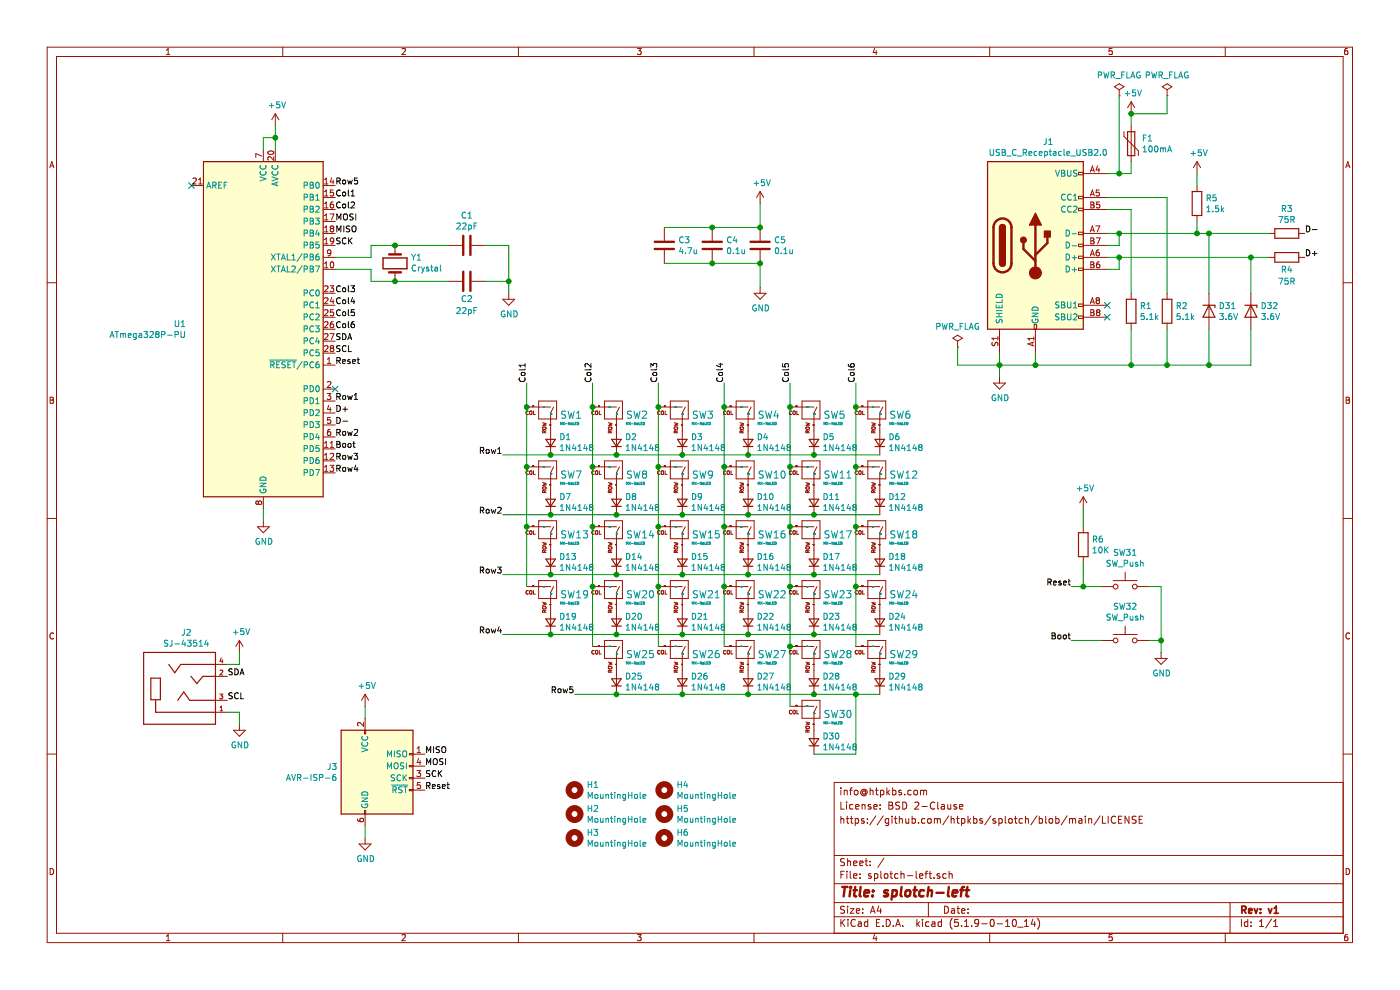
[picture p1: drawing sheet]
EESchema Schematic File Version 4
EELAYER 30 0
EELAYER END
$Descr A4 11693 8268
encoding utf-8
Sheet 1 1
Title "splotch-left"
Date ""
Rev "v1"
Comp ""
Comment1 ""
Comment2 "https://github.com/htpkbs/splotch/blob/main/LICENSE"
Comment3 "License: BSD 2-Clause"
Comment4 "info@htpkbs.com"
$EndDescr
NoConn ~ 1600 1550
$Comp
L power:+5V #PWR04
U 1 1
P 2300 1050
F 0 "#PWR04" H 2300 900 50  0001 C CNN
F 1 "+5V" H 2315 1223 50  0000 C CNN
F 2 "" H 2300 1050 50  0001 C CNN
F 3 "" H 2300 1050 50  0001 C CNN
	1    2300 1050
	1    0    0    -1  
$EndComp
$Comp
L MCU_Microchip_ATmega:ATmega328P-PU U1
U 1 1
P 2200 2750
F 0 "U1" H 1556 2796 50  0000 R CNN
F 1 "ATmega328P-PU" H 1556 2705 50  0000 R CNN
F 2 "Package_DIP:DIP-28_W7.62mm" H 2200 2750 50  0001 C CIN
F 3 "http://ww1.microchip.com/downloads/en/DeviceDoc/ATmega328_P%20AVR%20MCU%20with%20picoPower%20Technology%20Data%20Sheet%2040001984A.pdf" H 2200 2750 50  0001 C CNN
	1    2200 2750
	1    0    0    -1  
$EndComp
Wire Wire Line
	2300 1250 2300 1150
Wire Wire Line
	2200 1250 2200 1150
Wire Wire Line
	2200 1150 2300 1150
Connection ~ 2300 1150
Wire Wire Line
	2300 1150 2300 1050
$Comp
L power:GND #PWR03
U 1 1
P 2200 4350
F 0 "#PWR03" H 2200 4100 50  0001 C CNN
F 1 "GND" H 2205 4177 50  0000 C CNN
F 2 "" H 2200 4350 50  0001 C CNN
F 3 "" H 2200 4350 50  0001 C CNN
	1    2200 4350
	1    0    0    -1  
$EndComp
Text Label 2800 3450 0    50   ~ 0
D+
Text Label 2800 3550 0    50   ~ 0
D-
Text Label 2800 3050 0    50   ~ 0
Reset
$Comp
L Device:Crystal Y1
U 1 1
P 3300 2200
F 0 "Y1" V 3346 2069 50  0000 R CNN
F 1 "Crystal" V 3255 2069 50  0000 R CNN
F 2 "Crystal:Crystal_HC49-4H_Vertical" H 3300 2200 50  0001 C CNN
F 3 "~" H 3300 2200 50  0001 C CNN
	1    3300 2200
	0    -1   -1   0   
$EndComp
Wire Wire Line
	2800 2150 3100 2150
Wire Wire Line
	3100 2150 3100 2050
Wire Wire Line
	3100 2050 3300 2050
Wire Wire Line
	2800 2250 3100 2250
Wire Wire Line
	3100 2250 3100 2350
Wire Wire Line
	3100 2350 3300 2350
$Comp
L Device:C C1
U 1 1
P 3900 2050
F 0 "C1" V 3648 2050 50  0000 C CNN
F 1 "22pF" V 3739 2050 50  0000 C CNN
F 2 "Capacitor_THT:C_Rect_L4.0mm_W2.5mm_P2.50mm" H 3938 1900 50  0001 C CNN
F 3 "~" H 3900 2050 50  0001 C CNN
	1    3900 2050
	0    1    1    0   
$EndComp
$Comp
L Device:C C2
U 1 1
P 3900 2350
F 0 "C2" V 3750 2350 50  0000 C CNN
F 1 "22pF" V 3650 2350 50  0000 C CNN
F 2 "Capacitor_THT:C_Rect_L4.0mm_W2.5mm_P2.50mm" H 3938 2200 50  0001 C CNN
F 3 "~" H 3900 2350 50  0001 C CNN
	1    3900 2350
	0    -1   -1   0   
$EndComp
Wire Wire Line
	3300 2050 3750 2050
Connection ~ 3300 2050
Wire Wire Line
	3300 2350 3750 2350
Connection ~ 3300 2350
$Comp
L power:GND #PWR07
U 1 1
P 4250 2450
F 0 "#PWR07" H 4250 2200 50  0001 C CNN
F 1 "GND" H 4255 2277 50  0000 C CNN
F 2 "" H 4250 2450 50  0001 C CNN
F 3 "" H 4250 2450 50  0001 C CNN
	1    4250 2450
	1    0    0    -1  
$EndComp
Wire Wire Line
	4050 2350 4250 2350
Wire Wire Line
	4250 2350 4250 2450
Wire Wire Line
	4050 2050 4250 2050
Wire Wire Line
	4250 2050 4250 2350
Connection ~ 4250 2350
Wire Wire Line
	2200 4250 2200 4350
$Comp
L splotch-left-rescue:USB_C_Receptacle_USB2.0-Connector J1
U 1 1
P 8650 2050
F 0 "J1" H 8757 2917 50  0000 C CNN
F 1 "USB_C_Receptacle_USB2.0" H 8757 2826 50  0000 C CNN
F 2 "splotch.pretty:USB_C_GCT_USB4085" H 8800 2050 50  0001 C CNN
F 3 "https://www.usb.org/sites/default/files/documents/usb_type-c.zip" H 8800 2050 50  0001 C CNN
	1    8650 2050
	1    0    0    -1  
$EndComp
$Comp
L Device:Polyfuse F1
U 1 1
P 9450 1200
F 0 "F1" H 9538 1246 50  0000 L CNN
F 1 "100mA" H 9538 1155 50  0000 L CNN
F 2 "Fuse:Fuse_Littelfuse_395Series" H 9500 1000 50  0001 L CNN
F 3 "~" H 9450 1200 50  0001 C CNN
	1    9450 1200
	1    0    0    -1  
$EndComp
Wire Wire Line
	9450 1450 9450 1350
$Comp
L power:PWR_FLAG #FLG01
U 1 1
P 9350 800
F 0 "#FLG01" H 9350 875 50  0001 C CNN
F 1 "PWR_FLAG" H 9350 973 50  0000 C CNN
F 2 "" H 9350 800 50  0001 C CNN
F 3 "~" H 9350 800 50  0001 C CNN
	1    9350 800 
	1    0    0    -1  
$EndComp
$Comp
L power:+5V #PWR012
U 1 1
P 9450 950
F 0 "#PWR012" H 9450 800 50  0001 C CNN
F 1 "+5V" H 9465 1123 50  0000 C CNN
F 2 "" H 9450 950 50  0001 C CNN
F 3 "" H 9450 950 50  0001 C CNN
	1    9450 950 
	1    0    0    -1  
$EndComp
Wire Wire Line
	9250 1450 9350 1450
Connection ~ 9350 1450
Wire Wire Line
	9350 1450 9450 1450
NoConn ~ 9250 2550
NoConn ~ 9250 2650
$Comp
L power:GND #PWR010
U 1 1
P 8350 3150
F 0 "#PWR010" H 8350 2900 50  0001 C CNN
F 1 "GND" H 8355 2977 50  0000 C CNN
F 2 "" H 8350 3150 50  0001 C CNN
F 3 "" H 8350 3150 50  0001 C CNN
	1    8350 3150
	1    0    0    -1  
$EndComp
Wire Wire Line
	8350 2950 8350 3050
Wire Wire Line
	8650 2950 8650 3050
Wire Wire Line
	8650 3050 8350 3050
Connection ~ 8350 3050
Wire Wire Line
	8350 3050 8350 3150
$Comp
L Device:R R3
U 1 1
P 10750 1950
F 0 "R3" V 10543 1950 50  0000 C CNN
F 1 "75R" V 10634 1950 50  0000 C CNN
F 2 "Resistor_THT:R_Axial_DIN0204_L3.6mm_D1.6mm_P5.08mm_Horizontal" V 10680 1950 50  0001 C CNN
F 3 "~" H 10750 1950 50  0001 C CNN
	1    10750 1950
	0    1    1    0   
$EndComp
$Comp
L Device:R R4
U 1 1
P 10750 2150
F 0 "R4" V 10850 2150 50  0000 C CNN
F 1 "75R" V 10950 2150 50  0000 C CNN
F 2 "Resistor_THT:R_Axial_DIN0204_L3.6mm_D1.6mm_P5.08mm_Horizontal" V 10680 2150 50  0001 C CNN
F 3 "~" H 10750 2150 50  0001 C CNN
	1    10750 2150
	0    1    1    0   
$EndComp
Wire Wire Line
	9250 1950 9350 1950
Text Label 10900 1950 0    50   ~ 0
D-
Text Label 10900 2150 0    50   ~ 0
D+
$Comp
L Device:R R5
U 1 1
P 10000 1700
F 0 "R5" H 10070 1746 50  0000 L CNN
F 1 "1.5k" H 10070 1655 50  0000 L CNN
F 2 "Resistor_THT:R_Axial_DIN0204_L3.6mm_D1.6mm_P5.08mm_Horizontal" V 9930 1700 50  0001 C CNN
F 3 "~" H 10000 1700 50  0001 C CNN
	1    10000 1700
	1    0    0    -1  
$EndComp
$Comp
L power:+5V #PWR014
U 1 1
P 10000 1450
F 0 "#PWR014" H 10000 1300 50  0001 C CNN
F 1 "+5V" H 10015 1623 50  0000 C CNN
F 2 "" H 10000 1450 50  0001 C CNN
F 3 "" H 10000 1450 50  0001 C CNN
	1    10000 1450
	1    0    0    -1  
$EndComp
$Comp
L Device:R R1
U 1 1
P 9450 2600
F 0 "R1" H 9520 2646 50  0000 L CNN
F 1 "5.1k" H 9520 2555 50  0000 L CNN
F 2 "Resistor_THT:R_Axial_DIN0204_L3.6mm_D1.6mm_P5.08mm_Horizontal" V 9380 2600 50  0001 C CNN
F 3 "~" H 9450 2600 50  0001 C CNN
	1    9450 2600
	1    0    0    -1  
$EndComp
$Comp
L Device:R R2
U 1 1
P 9750 2600
F 0 "R2" H 9820 2646 50  0000 L CNN
F 1 "5.1k" H 9820 2555 50  0000 L CNN
F 2 "Resistor_THT:R_Axial_DIN0204_L3.6mm_D1.6mm_P5.08mm_Horizontal" V 9680 2600 50  0001 C CNN
F 3 "~" H 9750 2600 50  0001 C CNN
	1    9750 2600
	1    0    0    -1  
$EndComp
Wire Wire Line
	9250 1750 9450 1750
Wire Wire Line
	9450 1750 9450 2450
Wire Wire Line
	9250 1650 9750 1650
Wire Wire Line
	9750 1650 9750 2450
Wire Wire Line
	9250 2150 9350 2150
Wire Wire Line
	9250 2050 9350 2050
Wire Wire Line
	9350 2050 9350 1950
Connection ~ 9350 1950
Wire Wire Line
	9250 2250 9350 2250
Wire Wire Line
	9350 2250 9350 2150
$Comp
L Device:D_Zener D31
U 1 1
P 10100 2600
F 0 "D31" V 10054 2680 50  0000 L CNN
F 1 "3.6V" V 10145 2680 50  0000 L CNN
F 2 "splotch:D_DO-35_SOD27_P5.08mm_Horizontal" H 10100 2600 50  0001 C CNN
F 3 "~" H 10100 2600 50  0001 C CNN
	1    10100 2600
	0    1    1    0   
$EndComp
Wire Wire Line
	9350 2150 10450 2150
Connection ~ 9350 2150
$Comp
L Device:D_Zener D32
U 1 1
P 10450 2600
F 0 "D32" V 10404 2680 50  0000 L CNN
F 1 "3.6V" V 10495 2680 50  0000 L CNN
F 2 "splotch:D_DO-35_SOD27_P5.08mm_Horizontal" H 10450 2600 50  0001 C CNN
F 3 "~" H 10450 2600 50  0001 C CNN
	1    10450 2600
	0    1    1    0   
$EndComp
Wire Wire Line
	9350 1950 10000 1950
Wire Wire Line
	10000 1450 10000 1550
Wire Wire Line
	10000 1850 10000 1950
Connection ~ 10000 1950
Wire Wire Line
	10000 1950 10100 1950
Wire Wire Line
	10100 1950 10100 2450
Connection ~ 10100 1950
Wire Wire Line
	10100 1950 10600 1950
Wire Wire Line
	10450 2150 10450 2450
Connection ~ 10450 2150
Wire Wire Line
	10450 2150 10600 2150
Wire Wire Line
	9450 2750 9450 3050
Wire Wire Line
	9450 3050 8650 3050
Connection ~ 8650 3050
Wire Wire Line
	9750 2750 9750 3050
Wire Wire Line
	9750 3050 9450 3050
Connection ~ 9450 3050
Wire Wire Line
	10100 2750 10100 3050
Wire Wire Line
	10100 3050 9750 3050
Connection ~ 9750 3050
Wire Wire Line
	10450 2750 10450 3050
Wire Wire Line
	10450 3050 10100 3050
Connection ~ 10100 3050
$Comp
L splotch:MX-NoLED SW1
U 1 1
P 4550 3450
F 0 "SW1" V 4564 3578 60  0000 L CNN
F 1 "MX-NoLED" V 4638 3578 20  0000 L CNN
F 2 "splotch:MX-1U-NoLED" H 3925 3425 60  0001 C CNN
F 3 "" H 3925 3425 60  0001 C CNN
	1    4550 3450
	0    1    1    0   
$EndComp
$Comp
L splotch:MX-NoLED SW2
U 1 1
P 5100 3450
F 0 "SW2" V 5114 3578 60  0000 L CNN
F 1 "MX-NoLED" V 5188 3578 20  0000 L CNN
F 2 "splotch:MX-1U-NoLED" H 4475 3425 60  0001 C CNN
F 3 "" H 4475 3425 60  0001 C CNN
	1    5100 3450
	0    1    1    0   
$EndComp
$Comp
L splotch:MX-NoLED SW3
U 1 1
P 5650 3450
F 0 "SW3" V 5664 3578 60  0000 L CNN
F 1 "MX-NoLED" V 5738 3578 20  0000 L CNN
F 2 "splotch:MX-1U-NoLED" H 5025 3425 60  0001 C CNN
F 3 "" H 5025 3425 60  0001 C CNN
	1    5650 3450
	0    1    1    0   
$EndComp
$Comp
L splotch:MX-NoLED SW4
U 1 1
P 6200 3450
F 0 "SW4" V 6214 3578 60  0000 L CNN
F 1 "MX-NoLED" V 6288 3578 20  0000 L CNN
F 2 "splotch:MX-1U-NoLED" H 5575 3425 60  0001 C CNN
F 3 "" H 5575 3425 60  0001 C CNN
	1    6200 3450
	0    1    1    0   
$EndComp
$Comp
L splotch:MX-NoLED SW5
U 1 1
P 6750 3450
F 0 "SW5" V 6764 3578 60  0000 L CNN
F 1 "MX-NoLED" V 6838 3578 20  0000 L CNN
F 2 "splotch:MX-1U-NoLED" H 6125 3425 60  0001 C CNN
F 3 "" H 6125 3425 60  0001 C CNN
	1    6750 3450
	0    1    1    0   
$EndComp
$Comp
L splotch:MX-NoLED SW6
U 1 1
P 7300 3450
F 0 "SW6" V 7314 3578 60  0000 L CNN
F 1 "MX-NoLED" V 7388 3578 20  0000 L CNN
F 2 "splotch:MX-1U-NoLED" H 6675 3425 60  0001 C CNN
F 3 "" H 6675 3425 60  0001 C CNN
	1    7300 3450
	0    1    1    0   
$EndComp
$Comp
L splotch:MX-NoLED SW7
U 1 1
P 4550 3950
F 0 "SW7" V 4564 4078 60  0000 L CNN
F 1 "MX-NoLED" V 4638 4078 20  0000 L CNN
F 2 "splotch:MX-1.5U-NoLED" H 3925 3925 60  0001 C CNN
F 3 "" H 3925 3925 60  0001 C CNN
	1    4550 3950
	0    1    1    0   
$EndComp
$Comp
L Device:D_Small D1
U 1 1
P 4600 3700
F 0 "D1" V 4646 3630 50  0000 R CNN
F 1 "1N4148" V 4555 3630 50  0000 R CNN
F 2 "splotch:D_DO-35_SOD27_P5.08mm_Horizontal" V 4600 3700 50  0001 C CNN
F 3 "~" V 4600 3700 50  0001 C CNN
	1    4600 3700
	0    -1   -1   0   
$EndComp
$Comp
L Device:D_Small D2
U 1 1
P 5150 3700
F 0 "D2" V 5196 3630 50  0000 R CNN
F 1 "1N4148" V 5105 3630 50  0000 R CNN
F 2 "splotch:D_DO-35_SOD27_P5.08mm_Horizontal" V 5150 3700 50  0001 C CNN
F 3 "~" V 5150 3700 50  0001 C CNN
	1    5150 3700
	0    -1   -1   0   
$EndComp
$Comp
L Device:D_Small D3
U 1 1
P 5700 3700
F 0 "D3" V 5746 3630 50  0000 R CNN
F 1 "1N4148" V 5655 3630 50  0000 R CNN
F 2 "splotch:D_DO-35_SOD27_P5.08mm_Horizontal" V 5700 3700 50  0001 C CNN
F 3 "~" V 5700 3700 50  0001 C CNN
	1    5700 3700
	0    -1   -1   0   
$EndComp
$Comp
L Device:D_Small D4
U 1 1
P 6250 3700
F 0 "D4" V 6296 3630 50  0000 R CNN
F 1 "1N4148" V 6205 3630 50  0000 R CNN
F 2 "splotch:D_DO-35_SOD27_P5.08mm_Horizontal" V 6250 3700 50  0001 C CNN
F 3 "~" V 6250 3700 50  0001 C CNN
	1    6250 3700
	0    -1   -1   0   
$EndComp
$Comp
L Device:D_Small D5
U 1 1
P 6800 3700
F 0 "D5" V 6846 3630 50  0000 R CNN
F 1 "1N4148" V 6755 3630 50  0000 R CNN
F 2 "splotch:D_DO-35_SOD27_P5.08mm_Horizontal" V 6800 3700 50  0001 C CNN
F 3 "~" V 6800 3700 50  0001 C CNN
	1    6800 3700
	0    -1   -1   0   
$EndComp
$Comp
L Device:D_Small D6
U 1 1
P 7350 3700
F 0 "D6" V 7396 3630 50  0000 R CNN
F 1 "1N4148" V 7305 3630 50  0000 R CNN
F 2 "splotch:D_DO-35_SOD27_P5.08mm_Horizontal" V 7350 3700 50  0001 C CNN
F 3 "~" V 7350 3700 50  0001 C CNN
	1    7350 3700
	0    -1   -1   0   
$EndComp
$Comp
L splotch:MX-NoLED SW8
U 1 1
P 5100 3950
F 0 "SW8" V 5114 4078 60  0000 L CNN
F 1 "MX-NoLED" V 5188 4078 20  0000 L CNN
F 2 "splotch:MX-1U-NoLED" H 4475 3925 60  0001 C CNN
F 3 "" H 4475 3925 60  0001 C CNN
	1    5100 3950
	0    1    1    0   
$EndComp
$Comp
L splotch:MX-NoLED SW9
U 1 1
P 5650 3950
F 0 "SW9" V 5664 4078 60  0000 L CNN
F 1 "MX-NoLED" V 5738 4078 20  0000 L CNN
F 2 "splotch:MX-1U-NoLED" H 5025 3925 60  0001 C CNN
F 3 "" H 5025 3925 60  0001 C CNN
	1    5650 3950
	0    1    1    0   
$EndComp
$Comp
L splotch:MX-NoLED SW10
U 1 1
P 6200 3950
F 0 "SW10" V 6214 4078 60  0000 L CNN
F 1 "MX-NoLED" V 6288 4078 20  0000 L CNN
F 2 "splotch:MX-1U-NoLED" H 5575 3925 60  0001 C CNN
F 3 "" H 5575 3925 60  0001 C CNN
	1    6200 3950
	0    1    1    0   
$EndComp
$Comp
L splotch:MX-NoLED SW11
U 1 1
P 6750 3950
F 0 "SW11" V 6764 4078 60  0000 L CNN
F 1 "MX-NoLED" V 6838 4078 20  0000 L CNN
F 2 "splotch:MX-1U-NoLED" H 6125 3925 60  0001 C CNN
F 3 "" H 6125 3925 60  0001 C CNN
	1    6750 3950
	0    1    1    0   
$EndComp
$Comp
L splotch:MX-NoLED SW12
U 1 1
P 7300 3950
F 0 "SW12" V 7314 4078 60  0000 L CNN
F 1 "MX-NoLED" V 7388 4078 20  0000 L CNN
F 2 "splotch:MX-1U-NoLED" H 6675 3925 60  0001 C CNN
F 3 "" H 6675 3925 60  0001 C CNN
	1    7300 3950
	0    1    1    0   
$EndComp
$Comp
L splotch:MX-NoLED SW13
U 1 1
P 4550 4450
F 0 "SW13" V 4564 4578 60  0000 L CNN
F 1 "MX-NoLED" V 4638 4578 20  0000 L CNN
F 2 "splotch:MX-1.75U-NoLED" H 3925 4425 60  0001 C CNN
F 3 "" H 3925 4425 60  0001 C CNN
	1    4550 4450
	0    1    1    0   
$EndComp
$Comp
L Device:D_Small D7
U 1 1
P 4600 4200
F 0 "D7" V 4646 4130 50  0000 R CNN
F 1 "1N4148" V 4555 4130 50  0000 R CNN
F 2 "splotch:D_DO-35_SOD27_P5.08mm_Horizontal" V 4600 4200 50  0001 C CNN
F 3 "~" V 4600 4200 50  0001 C CNN
	1    4600 4200
	0    -1   -1   0   
$EndComp
$Comp
L Device:D_Small D8
U 1 1
P 5150 4200
F 0 "D8" V 5196 4130 50  0000 R CNN
F 1 "1N4148" V 5105 4130 50  0000 R CNN
F 2 "splotch:D_DO-35_SOD27_P5.08mm_Horizontal" V 5150 4200 50  0001 C CNN
F 3 "~" V 5150 4200 50  0001 C CNN
	1    5150 4200
	0    -1   -1   0   
$EndComp
$Comp
L Device:D_Small D9
U 1 1
P 5700 4200
F 0 "D9" V 5746 4130 50  0000 R CNN
F 1 "1N4148" V 5655 4130 50  0000 R CNN
F 2 "splotch:D_DO-35_SOD27_P5.08mm_Horizontal" V 5700 4200 50  0001 C CNN
F 3 "~" V 5700 4200 50  0001 C CNN
	1    5700 4200
	0    -1   -1   0   
$EndComp
$Comp
L Device:D_Small D10
U 1 1
P 6250 4200
F 0 "D10" V 6296 4130 50  0000 R CNN
F 1 "1N4148" V 6205 4130 50  0000 R CNN
F 2 "splotch:D_DO-35_SOD27_P5.08mm_Horizontal" V 6250 4200 50  0001 C CNN
F 3 "~" V 6250 4200 50  0001 C CNN
	1    6250 4200
	0    -1   -1   0   
$EndComp
$Comp
L Device:D_Small D11
U 1 1
P 6800 4200
F 0 "D11" V 6846 4130 50  0000 R CNN
F 1 "1N4148" V 6755 4130 50  0000 R CNN
F 2 "splotch:D_DO-35_SOD27_P5.08mm_Horizontal" V 6800 4200 50  0001 C CNN
F 3 "~" V 6800 4200 50  0001 C CNN
	1    6800 4200
	0    -1   -1   0   
$EndComp
$Comp
L Device:D_Small D12
U 1 1
P 7350 4200
F 0 "D12" V 7396 4130 50  0000 R CNN
F 1 "1N4148" V 7305 4130 50  0000 R CNN
F 2 "splotch:D_DO-35_SOD27_P5.08mm_Horizontal" V 7350 4200 50  0001 C CNN
F 3 "~" V 7350 4200 50  0001 C CNN
	1    7350 4200
	0    -1   -1   0   
$EndComp
$Comp
L splotch:MX-NoLED SW14
U 1 1
P 5100 4450
F 0 "SW14" V 5114 4578 60  0000 L CNN
F 1 "MX-NoLED" V 5188 4578 20  0000 L CNN
F 2 "splotch:MX-1U-NoLED" H 4475 4425 60  0001 C CNN
F 3 "" H 4475 4425 60  0001 C CNN
	1    5100 4450
	0    1    1    0   
$EndComp
$Comp
L splotch:MX-NoLED SW15
U 1 1
P 5650 4450
F 0 "SW15" V 5664 4578 60  0000 L CNN
F 1 "MX-NoLED" V 5738 4578 20  0000 L CNN
F 2 "splotch:MX-1U-NoLED" H 5025 4425 60  0001 C CNN
F 3 "" H 5025 4425 60  0001 C CNN
	1    5650 4450
	0    1    1    0   
$EndComp
$Comp
L splotch:MX-NoLED SW16
U 1 1
P 6200 4450
F 0 "SW16" V 6214 4578 60  0000 L CNN
F 1 "MX-NoLED" V 6288 4578 20  0000 L CNN
F 2 "splotch:MX-1U-NoLED" H 5575 4425 60  0001 C CNN
F 3 "" H 5575 4425 60  0001 C CNN
	1    6200 4450
	0    1    1    0   
$EndComp
$Comp
L splotch:MX-NoLED SW17
U 1 1
P 6750 4450
F 0 "SW17" V 6764 4578 60  0000 L CNN
F 1 "MX-NoLED" V 6838 4578 20  0000 L CNN
F 2 "splotch:MX-1U-NoLED" H 6125 4425 60  0001 C CNN
F 3 "" H 6125 4425 60  0001 C CNN
	1    6750 4450
	0    1    1    0   
$EndComp
$Comp
L splotch:MX-NoLED SW18
U 1 1
P 7300 4450
F 0 "SW18" V 7314 4578 60  0000 L CNN
F 1 "MX-NoLED" V 7388 4578 20  0000 L CNN
F 2 "splotch:MX-1U-NoLED" H 6675 4425 60  0001 C CNN
F 3 "" H 6675 4425 60  0001 C CNN
	1    7300 4450
	0    1    1    0   
$EndComp
$Comp
L Device:D_Small D13
U 1 1
P 4600 4700
F 0 "D13" V 4646 4630 50  0000 R CNN
F 1 "1N4148" V 4555 4630 50  0000 R CNN
F 2 "splotch:D_DO-35_SOD27_P5.08mm_Horizontal" V 4600 4700 50  0001 C CNN
F 3 "~" V 4600 4700 50  0001 C CNN
	1    4600 4700
	0    -1   -1   0   
$EndComp
$Comp
L Device:D_Small D14
U 1 1
P 5150 4700
F 0 "D14" V 5196 4630 50  0000 R CNN
F 1 "1N4148" V 5105 4630 50  0000 R CNN
F 2 "splotch:D_DO-35_SOD27_P5.08mm_Horizontal" V 5150 4700 50  0001 C CNN
F 3 "~" V 5150 4700 50  0001 C CNN
	1    5150 4700
	0    -1   -1   0   
$EndComp
$Comp
L Device:D_Small D15
U 1 1
P 5700 4700
F 0 "D15" V 5746 4630 50  0000 R CNN
F 1 "1N4148" V 5655 4630 50  0000 R CNN
F 2 "splotch:D_DO-35_SOD27_P5.08mm_Horizontal" V 5700 4700 50  0001 C CNN
F 3 "~" V 5700 4700 50  0001 C CNN
	1    5700 4700
	0    -1   -1   0   
$EndComp
$Comp
L Device:D_Small D16
U 1 1
P 6250 4700
F 0 "D16" V 6296 4630 50  0000 R CNN
F 1 "1N4148" V 6205 4630 50  0000 R CNN
F 2 "splotch:D_DO-35_SOD27_P5.08mm_Horizontal" V 6250 4700 50  0001 C CNN
F 3 "~" V 6250 4700 50  0001 C CNN
	1    6250 4700
	0    -1   -1   0   
$EndComp
$Comp
L Device:D_Small D17
U 1 1
P 6800 4700
F 0 "D17" V 6846 4630 50  0000 R CNN
F 1 "1N4148" V 6755 4630 50  0000 R CNN
F 2 "splotch:D_DO-35_SOD27_P5.08mm_Horizontal" V 6800 4700 50  0001 C CNN
F 3 "~" V 6800 4700 50  0001 C CNN
	1    6800 4700
	0    -1   -1   0   
$EndComp
$Comp
L Device:D_Small D18
U 1 1
P 7350 4700
F 0 "D18" V 7396 4630 50  0000 R CNN
F 1 "1N4148" V 7305 4630 50  0000 R CNN
F 2 "splotch:D_DO-35_SOD27_P5.08mm_Horizontal" V 7350 4700 50  0001 C CNN
F 3 "~" V 7350 4700 50  0001 C CNN
	1    7350 4700
	0    -1   -1   0   
$EndComp
$Comp
L splotch:MX-NoLED SW19
U 1 1
P 4550 4950
F 0 "SW19" V 4564 5078 60  0000 L CNN
F 1 "MX-NoLED" V 4638 5078 20  0000 L CNN
F 2 "splotch:MX-1.75U-NoLED" H 3925 4925 60  0001 C CNN
F 3 "" H 3925 4925 60  0001 C CNN
	1    4550 4950
	0    1    1    0   
$EndComp
$Comp
L splotch:MX-NoLED SW20
U 1 1
P 5100 4950
F 0 "SW20" V 5114 5078 60  0000 L CNN
F 1 "MX-NoLED" V 5188 5078 20  0000 L CNN
F 2 "splotch:MX-1U-NoLED" H 4475 4925 60  0001 C CNN
F 3 "" H 4475 4925 60  0001 C CNN
	1    5100 4950
	0    1    1    0   
$EndComp
$Comp
L splotch:MX-NoLED SW21
U 1 1
P 5650 4950
F 0 "SW21" V 5664 5078 60  0000 L CNN
F 1 "MX-NoLED" V 5738 5078 20  0000 L CNN
F 2 "splotch:MX-1U-NoLED" H 5025 4925 60  0001 C CNN
F 3 "" H 5025 4925 60  0001 C CNN
	1    5650 4950
	0    1    1    0   
$EndComp
$Comp
L splotch:MX-NoLED SW22
U 1 1
P 6200 4950
F 0 "SW22" V 6214 5078 60  0000 L CNN
F 1 "MX-NoLED" V 6288 5078 20  0000 L CNN
F 2 "splotch:MX-1U-NoLED" H 5575 4925 60  0001 C CNN
F 3 "" H 5575 4925 60  0001 C CNN
	1    6200 4950
	0    1    1    0   
$EndComp
$Comp
L splotch:MX-NoLED SW23
U 1 1
P 6750 4950
F 0 "SW23" V 6764 5078 60  0000 L CNN
F 1 "MX-NoLED" V 6838 5078 20  0000 L CNN
F 2 "splotch:MX-1U-NoLED" H 6125 4925 60  0001 C CNN
F 3 "" H 6125 4925 60  0001 C CNN
	1    6750 4950
	0    1    1    0   
$EndComp
$Comp
L splotch:MX-NoLED SW24
U 1 1
P 7300 4950
F 0 "SW24" V 7314 5078 60  0000 L CNN
F 1 "MX-NoLED" V 7388 5078 20  0000 L CNN
F 2 "splotch:MX-1U-NoLED" H 6675 4925 60  0001 C CNN
F 3 "" H 6675 4925 60  0001 C CNN
	1    7300 4950
	0    1    1    0   
$EndComp
$Comp
L Device:D_Small D19
U 1 1
P 4600 5200
F 0 "D19" V 4646 5130 50  0000 R CNN
F 1 "1N4148" V 4555 5130 50  0000 R CNN
F 2 "splotch:D_DO-35_SOD27_P5.08mm_Horizontal" V 4600 5200 50  0001 C CNN
F 3 "~" V 4600 5200 50  0001 C CNN
	1    4600 5200
	0    -1   -1   0   
$EndComp
$Comp
L Device:D_Small D20
U 1 1
P 5150 5200
F 0 "D20" V 5196 5130 50  0000 R CNN
F 1 "1N4148" V 5105 5130 50  0000 R CNN
F 2 "splotch:D_DO-35_SOD27_P5.08mm_Horizontal" V 5150 5200 50  0001 C CNN
F 3 "~" V 5150 5200 50  0001 C CNN
	1    5150 5200
	0    -1   -1   0   
$EndComp
$Comp
L Device:D_Small D21
U 1 1
P 5700 5200
F 0 "D21" V 5746 5130 50  0000 R CNN
F 1 "1N4148" V 5655 5130 50  0000 R CNN
F 2 "splotch:D_DO-35_SOD27_P5.08mm_Horizontal" V 5700 5200 50  0001 C CNN
F 3 "~" V 5700 5200 50  0001 C CNN
	1    5700 5200
	0    -1   -1   0   
$EndComp
$Comp
L Device:D_Small D22
U 1 1
P 6250 5200
F 0 "D22" V 6296 5130 50  0000 R CNN
F 1 "1N4148" V 6205 5130 50  0000 R CNN
F 2 "splotch:D_DO-35_SOD27_P5.08mm_Horizontal" V 6250 5200 50  0001 C CNN
F 3 "~" V 6250 5200 50  0001 C CNN
	1    6250 5200
	0    -1   -1   0   
$EndComp
$Comp
L Device:D_Small D23
U 1 1
P 6800 5200
F 0 "D23" V 6846 5130 50  0000 R CNN
F 1 "1N4148" V 6755 5130 50  0000 R CNN
F 2 "splotch:D_DO-35_SOD27_P5.08mm_Horizontal" V 6800 5200 50  0001 C CNN
F 3 "~" V 6800 5200 50  0001 C CNN
	1    6800 5200
	0    -1   -1   0   
$EndComp
$Comp
L Device:D_Small D24
U 1 1
P 7350 5200
F 0 "D24" V 7396 5130 50  0000 R CNN
F 1 "1N4148" V 7305 5130 50  0000 R CNN
F 2 "splotch:D_DO-35_SOD27_P5.08mm_Horizontal" V 7350 5200 50  0001 C CNN
F 3 "~" V 7350 5200 50  0001 C CNN
	1    7350 5200
	0    -1   -1   0   
$EndComp
$Comp
L splotch:MX-NoLED SW25
U 1 1
P 5100 5450
F 0 "SW25" V 5114 5578 60  0000 L CNN
F 1 "MX-NoLED" V 5188 5578 20  0000 L CNN
F 2 "splotch:MX-1U-NoLED" H 4475 5425 60  0001 C CNN
F 3 "" H 4475 5425 60  0001 C CNN
	1    5100 5450
	0    1    1    0   
$EndComp
$Comp
L splotch:MX-NoLED SW26
U 1 1
P 5650 5450
F 0 "SW26" V 5664 5578 60  0000 L CNN
F 1 "MX-NoLED" V 5738 5578 20  0000 L CNN
F 2 "splotch:MX-1.25U-NoLED" H 5025 5425 60  0001 C CNN
F 3 "" H 5025 5425 60  0001 C CNN
	1    5650 5450
	0    1    1    0   
$EndComp
$Comp
L splotch:MX-NoLED SW27
U 1 1
P 6200 5450
F 0 "SW27" V 6214 5578 60  0000 L CNN
F 1 "MX-NoLED" V 6288 5578 20  0000 L CNN
F 2 "splotch:MX-1U-NoLED" H 5575 5425 60  0001 C CNN
F 3 "" H 5575 5425 60  0001 C CNN
	1    6200 5450
	0    1    1    0   
$EndComp
$Comp
L splotch:MX-NoLED SW28
U 1 1
P 6750 5450
F 0 "SW28" V 6764 5578 60  0000 L CNN
F 1 "MX-NoLED" V 6838 5578 20  0000 L CNN
F 2 "splotch:MX-1U-NoLED" H 6125 5425 60  0001 C CNN
F 3 "" H 6125 5425 60  0001 C CNN
	1    6750 5450
	0    1    1    0   
$EndComp
$Comp
L splotch:MX-NoLED SW29
U 1 1
P 7300 5450
F 0 "SW29" V 7314 5578 60  0000 L CNN
F 1 "MX-NoLED" V 7388 5578 20  0000 L CNN
F 2 "splotch:MX-1U-NoLED" H 6675 5425 60  0001 C CNN
F 3 "" H 6675 5425 60  0001 C CNN
	1    7300 5450
	0    1    1    0   
$EndComp
Wire Wire Line
	4400 3200 4400 3400
Connection ~ 4400 3400
Wire Wire Line
	4400 3400 4400 3900
Connection ~ 4400 3900
Wire Wire Line
	4400 3900 4400 4400
Connection ~ 4400 4400
Wire Wire Line
	4400 4400 4400 4900
Wire Wire Line
	4950 3200 4950 3400
Connection ~ 4950 3400
Wire Wire Line
	4950 3400 4950 3900
Connection ~ 4950 3900
Wire Wire Line
	4950 3900 4950 4400
Connection ~ 4950 4400
Wire Wire Line
	4950 4400 4950 4900
Wire Wire Line
	5500 3200 5500 3400
Connection ~ 5500 3400
Wire Wire Line
	5500 3400 5500 3900
Connection ~ 5500 3900
Wire Wire Line
	5500 3900 5500 4400
Connection ~ 5500 4400
Wire Wire Line
	5500 4400 5500 4900
Connection ~ 5500 4900
Wire Wire Line
	5500 4900 5500 5400
Wire Wire Line
	6050 3200 6050 3400
Connection ~ 6050 3400
Wire Wire Line
	6050 3400 6050 3900
Connection ~ 6050 3900
Wire Wire Line
	6050 3900 6050 4400
Connection ~ 6050 4400
Wire Wire Line
	6050 4400 6050 4900
Connection ~ 6050 4900
Wire Wire Line
	6050 4900 6050 5400
Wire Wire Line
	6600 5400 6600 4900
Connection ~ 6600 3400
Wire Wire Line
	6600 3400 6600 3200
Connection ~ 6600 3900
Wire Wire Line
	6600 3900 6600 3400
Connection ~ 6600 4400
Wire Wire Line
	6600 4400 6600 3900
Connection ~ 6600 4900
Wire Wire Line
	6600 4900 6600 4400
Wire Wire Line
	7150 3200 7150 3400
Connection ~ 7150 3400
Wire Wire Line
	7150 3400 7150 3900
Connection ~ 7150 3900
Wire Wire Line
	7150 3900 7150 4400
Connection ~ 7150 4400
Wire Wire Line
	7150 4400 7150 4900
Connection ~ 7150 4900
Wire Wire Line
	7150 4900 7150 5400
Wire Wire Line
	4200 3800 4600 3800
Connection ~ 4600 3800
Wire Wire Line
	4600 3800 5150 3800
Connection ~ 5150 3800
Wire Wire Line
	5150 3800 5700 3800
Connection ~ 5700 3800
Wire Wire Line
	5700 3800 6250 3800
Connection ~ 6250 3800
Wire Wire Line
	6250 3800 6800 3800
Connection ~ 6800 3800
Wire Wire Line
	6800 3800 7350 3800
Wire Wire Line
	4200 4300 4600 4300
Connection ~ 4600 4300
Wire Wire Line
	4600 4300 5150 4300
Connection ~ 5150 4300
Wire Wire Line
	5150 4300 5700 4300
Connection ~ 5700 4300
Wire Wire Line
	5700 4300 6250 4300
Connection ~ 6250 4300
Wire Wire Line
	6250 4300 6800 4300
Connection ~ 6800 4300
Wire Wire Line
	6800 4300 7350 4300
Wire Wire Line
	4200 4800 4600 4800
Connection ~ 4600 4800
Wire Wire Line
	4600 4800 5150 4800
Connection ~ 5150 4800
Wire Wire Line
	5150 4800 5700 4800
Connection ~ 5700 4800
Wire Wire Line
	5700 4800 6250 4800
Connection ~ 6250 4800
Wire Wire Line
	6250 4800 6800 4800
Connection ~ 6800 4800
Wire Wire Line
	6800 4800 7350 4800
Wire Wire Line
	4200 5300 4600 5300
Connection ~ 4600 5300
Wire Wire Line
	4600 5300 5150 5300
Connection ~ 5150 5300
Wire Wire Line
	5150 5300 5700 5300
Connection ~ 5700 5300
Wire Wire Line
	5700 5300 6250 5300
Connection ~ 6250 5300
Wire Wire Line
	6250 5300 6800 5300
Connection ~ 6800 5300
Wire Wire Line
	6800 5300 7350 5300
$Comp
L Device:D_Small D25
U 1 1
P 5150 5700
F 0 "D25" V 5196 5630 50  0000 R CNN
F 1 "1N4148" V 5105 5630 50  0000 R CNN
F 2 "splotch:D_DO-35_SOD27_P5.08mm_Horizontal" V 5150 5700 50  0001 C CNN
F 3 "~" V 5150 5700 50  0001 C CNN
	1    5150 5700
	0    -1   -1   0   
$EndComp
$Comp
L Device:D_Small D26
U 1 1
P 5700 5700
F 0 "D26" V 5746 5630 50  0000 R CNN
F 1 "1N4148" V 5655 5630 50  0000 R CNN
F 2 "splotch:D_DO-35_SOD27_P5.08mm_Horizontal" V 5700 5700 50  0001 C CNN
F 3 "~" V 5700 5700 50  0001 C CNN
	1    5700 5700
	0    -1   -1   0   
$EndComp
$Comp
L Device:D_Small D27
U 1 1
P 6250 5700
F 0 "D27" V 6296 5630 50  0000 R CNN
F 1 "1N4148" V 6205 5630 50  0000 R CNN
F 2 "splotch:D_DO-35_SOD27_P5.08mm_Horizontal" V 6250 5700 50  0001 C CNN
F 3 "~" V 6250 5700 50  0001 C CNN
	1    6250 5700
	0    -1   -1   0   
$EndComp
$Comp
L Device:D_Small D28
U 1 1
P 6800 5700
F 0 "D28" V 6846 5630 50  0000 R CNN
F 1 "1N4148" V 6755 5630 50  0000 R CNN
F 2 "splotch:D_DO-35_SOD27_P5.08mm_Horizontal" V 6800 5700 50  0001 C CNN
F 3 "~" V 6800 5700 50  0001 C CNN
	1    6800 5700
	0    -1   -1   0   
$EndComp
$Comp
L Device:D_Small D29
U 1 1
P 7350 5700
F 0 "D29" V 7396 5630 50  0000 R CNN
F 1 "1N4148" V 7305 5630 50  0000 R CNN
F 2 "splotch:D_DO-35_SOD27_P5.08mm_Horizontal" V 7350 5700 50  0001 C CNN
F 3 "~" V 7350 5700 50  0001 C CNN
	1    7350 5700
	0    -1   -1   0   
$EndComp
Text Label 4200 3800 2    50   ~ 0
Row1
Text Label 4200 4300 2    50   ~ 0
Row2
Text Label 4200 4800 2    50   ~ 0
Row3
Text Label 4200 5300 2    50   ~ 0
Row4
Text Label 4800 5800 2    50   ~ 0
Row5
Text Label 4400 3200 1    50   ~ 0
Col1
Text Label 4950 3200 1    50   ~ 0
Col2
Text Label 5500 3200 1    50   ~ 0
Col3
Text Label 6050 3200 1    50   ~ 0
Col4
Text Label 6600 3200 1    50   ~ 0
Col5
Text Label 7150 3200 1    50   ~ 0
Col6
Text Label 2800 3350 0    50   ~ 0
Row1
Text Label 2800 3650 0    50   ~ 0
Row2
Text Label 2800 3850 0    50   ~ 0
Row3
Text Label 2800 1650 0    50   ~ 0
Col1
Text Label 2800 1750 0    50   ~ 0
Col2
$Comp
L splotch:SJ-43514 J2
U 1 1
P 1500 5750
F 0 "J2" H 1557 6217 50  0000 C CNN
F 1 "SJ-43514" H 1557 6126 50  0000 C CNN
F 2 "splotch:CUI_SJ-43514" H 1500 5750 50  0001 L BNN
F 3 "1.04" H 1500 5750 50  0001 L BNN
F 4 "CUI INC" H 1500 5750 50  0001 L BNN "Field4"
F 5 "MANUFACTURER RECOMMENDATIONS" H 1500 5750 50  0001 L BNN "Field5"
	1    1500 5750
	1    0    0    -1  
$EndComp
$Comp
L Device:C C3
U 1 1
P 5550 2050
F 0 "C3" H 5665 2096 50  0000 L CNN
F 1 "4.7u" H 5665 2005 50  0000 L CNN
F 2 "Capacitor_THT:C_Radial_D4.0mm_H7.0mm_P1.50mm" H 5588 1900 50  0001 C CNN
F 3 "~" H 5550 2050 50  0001 C CNN
	1    5550 2050
	1    0    0    -1  
$EndComp
$Comp
L Device:C C4
U 1 1
P 5950 2050
F 0 "C4" H 6065 2096 50  0000 L CNN
F 1 "0.1u" H 6065 2005 50  0000 L CNN
F 2 "Capacitor_THT:C_Rect_L4.0mm_W2.5mm_P2.50mm" H 5988 1900 50  0001 C CNN
F 3 "~" H 5950 2050 50  0001 C CNN
	1    5950 2050
	1    0    0    -1  
$EndComp
$Comp
L Device:C C5
U 1 1
P 6350 2050
F 0 "C5" H 6465 2096 50  0000 L CNN
F 1 "0.1u" H 6465 2005 50  0000 L CNN
F 2 "Capacitor_THT:C_Rect_L4.0mm_W2.5mm_P2.50mm" H 6388 1900 50  0001 C CNN
F 3 "~" H 6350 2050 50  0001 C CNN
	1    6350 2050
	1    0    0    -1  
$EndComp
$Comp
L power:+5V #PWR08
U 1 1
P 6350 1700
F 0 "#PWR08" H 6350 1550 50  0001 C CNN
F 1 "+5V" H 6365 1873 50  0000 C CNN
F 2 "" H 6350 1700 50  0001 C CNN
F 3 "" H 6350 1700 50  0001 C CNN
	1    6350 1700
	1    0    0    -1  
$EndComp
$Comp
L power:GND #PWR09
U 1 1
P 6350 2400
F 0 "#PWR09" H 6350 2150 50  0001 C CNN
F 1 "GND" H 6355 2227 50  0000 C CNN
F 2 "" H 6350 2400 50  0001 C CNN
F 3 "" H 6350 2400 50  0001 C CNN
	1    6350 2400
	1    0    0    -1  
$EndComp
Wire Wire Line
	6350 2400 6350 2200
Wire Wire Line
	6350 1900 6350 1700
Wire Wire Line
	5550 1900 5950 1900
Connection ~ 6350 1900
Connection ~ 5950 1900
Wire Wire Line
	5950 1900 6350 1900
Wire Wire Line
	5550 2200 5950 2200
Connection ~ 6350 2200
Connection ~ 5950 2200
Wire Wire Line
	5950 2200 6350 2200
Wire Wire Line
	2000 6050 2000 5950
Wire Wire Line
	2000 5950 1900 5950
$Comp
L power:+5V #PWR01
U 1 1
P 2000 5450
F 0 "#PWR01" H 2000 5300 50  0001 C CNN
F 1 "+5V" H 2015 5623 50  0000 C CNN
F 2 "" H 2000 5450 50  0001 C CNN
F 3 "" H 2000 5450 50  0001 C CNN
	1    2000 5450
	1    0    0    -1  
$EndComp
Wire Wire Line
	2000 5450 2000 5550
Wire Wire Line
	2000 5550 1900 5550
$Comp
L Connector:AVR-ISP-6 J3
U 1 1
P 3150 6500
F 0 "J3" H 2821 6596 50  0000 R CNN
F 1 "AVR-ISP-6" H 2821 6505 50  0000 R CNN
F 2 "Connector_PinHeader_2.54mm:PinHeader_2x03_P2.54mm_Vertical" V 2900 6550 50  0001 C CNN
F 3 " ~" H 1875 5950 50  0001 C CNN
	1    3150 6500
	1    0    0    -1  
$EndComp
Text Label 2800 1850 0    50   ~ 0
MOSI
Text Label 2800 1950 0    50   ~ 0
MISO
Text Label 2800 2050 0    50   ~ 0
SCK
Text Label 3550 6300 0    50   ~ 0
MISO
Text Label 3550 6400 0    50   ~ 0
MOSI
Text Label 3550 6500 0    50   ~ 0
SCK
Text Label 3550 6600 0    50   ~ 0
Reset
$Comp
L power:GND #PWR02
U 1 1
P 2000 6050
F 0 "#PWR02" H 2000 5800 50  0001 C CNN
F 1 "GND" H 2005 5877 50  0000 C CNN
F 2 "" H 2000 6050 50  0001 C CNN
F 3 "" H 2000 6050 50  0001 C CNN
	1    2000 6050
	1    0    0    -1  
$EndComp
$Comp
L power:GND #PWR06
U 1 1
P 3050 7000
F 0 "#PWR06" H 3050 6750 50  0001 C CNN
F 1 "GND" H 3055 6827 50  0000 C CNN
F 2 "" H 3050 7000 50  0001 C CNN
F 3 "" H 3050 7000 50  0001 C CNN
	1    3050 7000
	1    0    0    -1  
$EndComp
Wire Wire Line
	3050 7000 3050 6900
$Comp
L power:+5V #PWR05
U 1 1
P 3050 5900
F 0 "#PWR05" H 3050 5750 50  0001 C CNN
F 1 "+5V" H 3065 6073 50  0000 C CNN
F 2 "" H 3050 5900 50  0001 C CNN
F 3 "" H 3050 5900 50  0001 C CNN
	1    3050 5900
	1    0    0    -1  
$EndComp
Wire Wire Line
	3050 5900 3050 6000
Text Label 2800 3950 0    50   ~ 0
Row4
Text Label 2800 1550 0    50   ~ 0
Row5
Text Label 2800 2650 0    50   ~ 0
Col5
Text Label 2800 2750 0    50   ~ 0
Col6
Wire Wire Line
	4800 5800 5150 5800
Connection ~ 5150 5800
Wire Wire Line
	5150 5800 5700 5800
Connection ~ 5700 5800
Wire Wire Line
	5700 5800 6250 5800
Connection ~ 6250 5800
Wire Wire Line
	6250 5800 6800 5800
Connection ~ 6800 5800
Wire Wire Line
	6800 5800 7150 5800
Wire Wire Line
	4950 4900 4950 5400
Connection ~ 4950 4900
Text Label 2800 3750 0    50   ~ 0
Boot
$Comp
L Switch:SW_Push SW31
U 1 1
P 9400 4900
F 0 "SW31" H 9400 5185 50  0000 C CNN
F 1 "SW_Push" H 9400 5094 50  0000 C CNN
F 2 "Button_Switch_THT:SW_PUSH_6mm_H4.3mm" H 9400 5100 50  0001 C CNN
F 3 "~" H 9400 5100 50  0001 C CNN
	1    9400 4900
	1    0    0    -1  
$EndComp
$Comp
L Switch:SW_Push SW32
U 1 1
P 9400 5350
F 0 "SW32" H 9400 5635 50  0000 C CNN
F 1 "SW_Push" H 9400 5544 50  0000 C CNN
F 2 "Button_Switch_THT:SW_PUSH_6mm_H4.3mm" H 9400 5550 50  0001 C CNN
F 3 "~" H 9400 5550 50  0001 C CNN
	1    9400 5350
	1    0    0    -1  
$EndComp
$Comp
L Device:R R6
U 1 1
P 9050 4550
F 0 "R6" H 9120 4596 50  0000 L CNN
F 1 "10K" H 9120 4505 50  0000 L CNN
F 2 "Resistor_THT:R_Axial_DIN0204_L3.6mm_D1.6mm_P5.08mm_Horizontal" V 8980 4550 50  0001 C CNN
F 3 "~" H 9050 4550 50  0001 C CNN
	1    9050 4550
	1    0    0    -1  
$EndComp
$Comp
L power:+5V #PWR011
U 1 1
P 9050 4250
F 0 "#PWR011" H 9050 4100 50  0001 C CNN
F 1 "+5V" H 9065 4423 50  0000 C CNN
F 2 "" H 9050 4250 50  0001 C CNN
F 3 "" H 9050 4250 50  0001 C CNN
	1    9050 4250
	1    0    0    -1  
$EndComp
Wire Wire Line
	9050 4250 9050 4400
Text Label 8950 4900 2    50   ~ 0
Reset
Wire Wire Line
	8950 4900 9050 4900
Wire Wire Line
	9050 4700 9050 4900
Connection ~ 9050 4900
Wire Wire Line
	9050 4900 9200 4900
Text Label 8950 5350 2    50   ~ 0
Boot
Wire Wire Line
	8950 5350 9200 5350
$Comp
L power:GND #PWR013
U 1 1
P 9700 5450
F 0 "#PWR013" H 9700 5200 50  0001 C CNN
F 1 "GND" H 9705 5277 50  0000 C CNN
F 2 "" H 9700 5450 50  0001 C CNN
F 3 "" H 9700 5450 50  0001 C CNN
	1    9700 5450
	1    0    0    -1  
$EndComp
Wire Wire Line
	9700 5450 9700 5350
Wire Wire Line
	9700 4900 9600 4900
Wire Wire Line
	9600 5350 9700 5350
Connection ~ 9700 5350
Wire Wire Line
	9700 5350 9700 4900
$Comp
L splotch:MX-NoLED SW30
U 1 1
P 6750 5950
F 0 "SW30" V 6764 6078 60  0000 L CNN
F 1 "MX-NoLED" V 6838 6078 20  0000 L CNN
F 2 "splotch:MX-1U-NoLED" H 6125 5925 60  0001 C CNN
F 3 "" H 6125 5925 60  0001 C CNN
	1    6750 5950
	0    1    1    0   
$EndComp
Wire Wire Line
	6600 5400 6600 5900
Connection ~ 6600 5400
$Comp
L Device:D_Small D30
U 1 1
P 6800 6200
F 0 "D30" V 6846 6130 50  0000 R CNN
F 1 "1N4148" V 6755 6130 50  0000 R CNN
F 2 "splotch:D_DO-35_SOD27_P5.08mm_Horizontal" V 6800 6200 50  0001 C CNN
F 3 "~" V 6800 6200 50  0001 C CNN
	1    6800 6200
	0    -1   -1   0   
$EndComp
Wire Wire Line
	6800 6300 7150 6300
Wire Wire Line
	7150 6300 7150 5800
Connection ~ 7150 5800
Wire Wire Line
	7150 5800 7350 5800
Wire Wire Line
	9450 950  9450 1050
Wire Wire Line
	9350 800  9350 1450
$Comp
L power:PWR_FLAG #FLG0101
U 1 1
P 9750 800
F 0 "#FLG0101" H 9750 875 50  0001 C CNN
F 1 "PWR_FLAG" H 9750 973 50  0000 C CNN
F 2 "" H 9750 800 50  0001 C CNN
F 3 "~" H 9750 800 50  0001 C CNN
	1    9750 800 
	1    0    0    -1  
$EndComp
Wire Wire Line
	9450 950  9750 950 
Wire Wire Line
	9750 950  9750 800 
Connection ~ 9450 950 
Text Label 2800 2450 0    50   ~ 0
Col3
Text Label 2800 2550 0    50   ~ 0
Col4
$Comp
L Mechanical:MountingHole H1
U 1 1
P 4800 6600
F 0 "H1" H 4900 6646 50  0000 L CNN
F 1 "MountingHole" H 4900 6555 50  0000 L CNN
F 2 "MountingHole:MountingHole_2.2mm_M2" H 4800 6600 50  0001 C CNN
F 3 "~" H 4800 6600 50  0001 C CNN
	1    4800 6600
	1    0    0    -1  
$EndComp
$Comp
L Mechanical:MountingHole H2
U 1 1
P 4800 6800
F 0 "H2" H 4900 6846 50  0000 L CNN
F 1 "MountingHole" H 4900 6755 50  0000 L CNN
F 2 "MountingHole:MountingHole_2.2mm_M2" H 4800 6800 50  0001 C CNN
F 3 "~" H 4800 6800 50  0001 C CNN
	1    4800 6800
	1    0    0    -1  
$EndComp
$Comp
L Mechanical:MountingHole H3
U 1 1
P 4800 7000
F 0 "H3" H 4900 7046 50  0000 L CNN
F 1 "MountingHole" H 4900 6955 50  0000 L CNN
F 2 "MountingHole:MountingHole_2.2mm_M2" H 4800 7000 50  0001 C CNN
F 3 "~" H 4800 7000 50  0001 C CNN
	1    4800 7000
	1    0    0    -1  
$EndComp
$Comp
L Mechanical:MountingHole H4
U 1 1
P 5550 6600
F 0 "H4" H 5650 6646 50  0000 L CNN
F 1 "MountingHole" H 5650 6555 50  0000 L CNN
F 2 "MountingHole:MountingHole_2.2mm_M2" H 5550 6600 50  0001 C CNN
F 3 "~" H 5550 6600 50  0001 C CNN
	1    5550 6600
	1    0    0    -1  
$EndComp
$Comp
L Mechanical:MountingHole H5
U 1 1
P 5550 6800
F 0 "H5" H 5650 6846 50  0000 L CNN
F 1 "MountingHole" H 5650 6755 50  0000 L CNN
F 2 "MountingHole:MountingHole_2.2mm_M2" H 5550 6800 50  0001 C CNN
F 3 "~" H 5550 6800 50  0001 C CNN
	1    5550 6800
	1    0    0    -1  
$EndComp
$Comp
L Mechanical:MountingHole H6
U 1 1
P 5550 7000
F 0 "H6" H 5650 7046 50  0000 L CNN
F 1 "MountingHole" H 5650 6955 50  0000 L CNN
F 2 "MountingHole:MountingHole_2.2mm_M2" H 5550 7000 50  0001 C CNN
F 3 "~" H 5550 7000 50  0001 C CNN
	1    5550 7000
	1    0    0    -1  
$EndComp
$Comp
L power:PWR_FLAG #FLG0102
U 1 1
P 8000 2900
F 0 "#FLG0102" H 8000 2975 50  0001 C CNN
F 1 "PWR_FLAG" H 8000 3073 50  0000 C CNN
F 2 "" H 8000 2900 50  0001 C CNN
F 3 "~" H 8000 2900 50  0001 C CNN
	1    8000 2900
	1    0    0    -1  
$EndComp
Wire Wire Line
	8000 2900 8000 3050
Wire Wire Line
	8000 3050 8350 3050
NoConn ~ 2800 3250
Text Label 2800 2950 0    50   ~ 0
SCL
Text Label 2800 2850 0    50   ~ 0
SDA
Text Label 1900 5850 0    50   ~ 0
SCL
Text Label 1900 5650 0    50   ~ 0
SDA
$EndSCHEMATC
